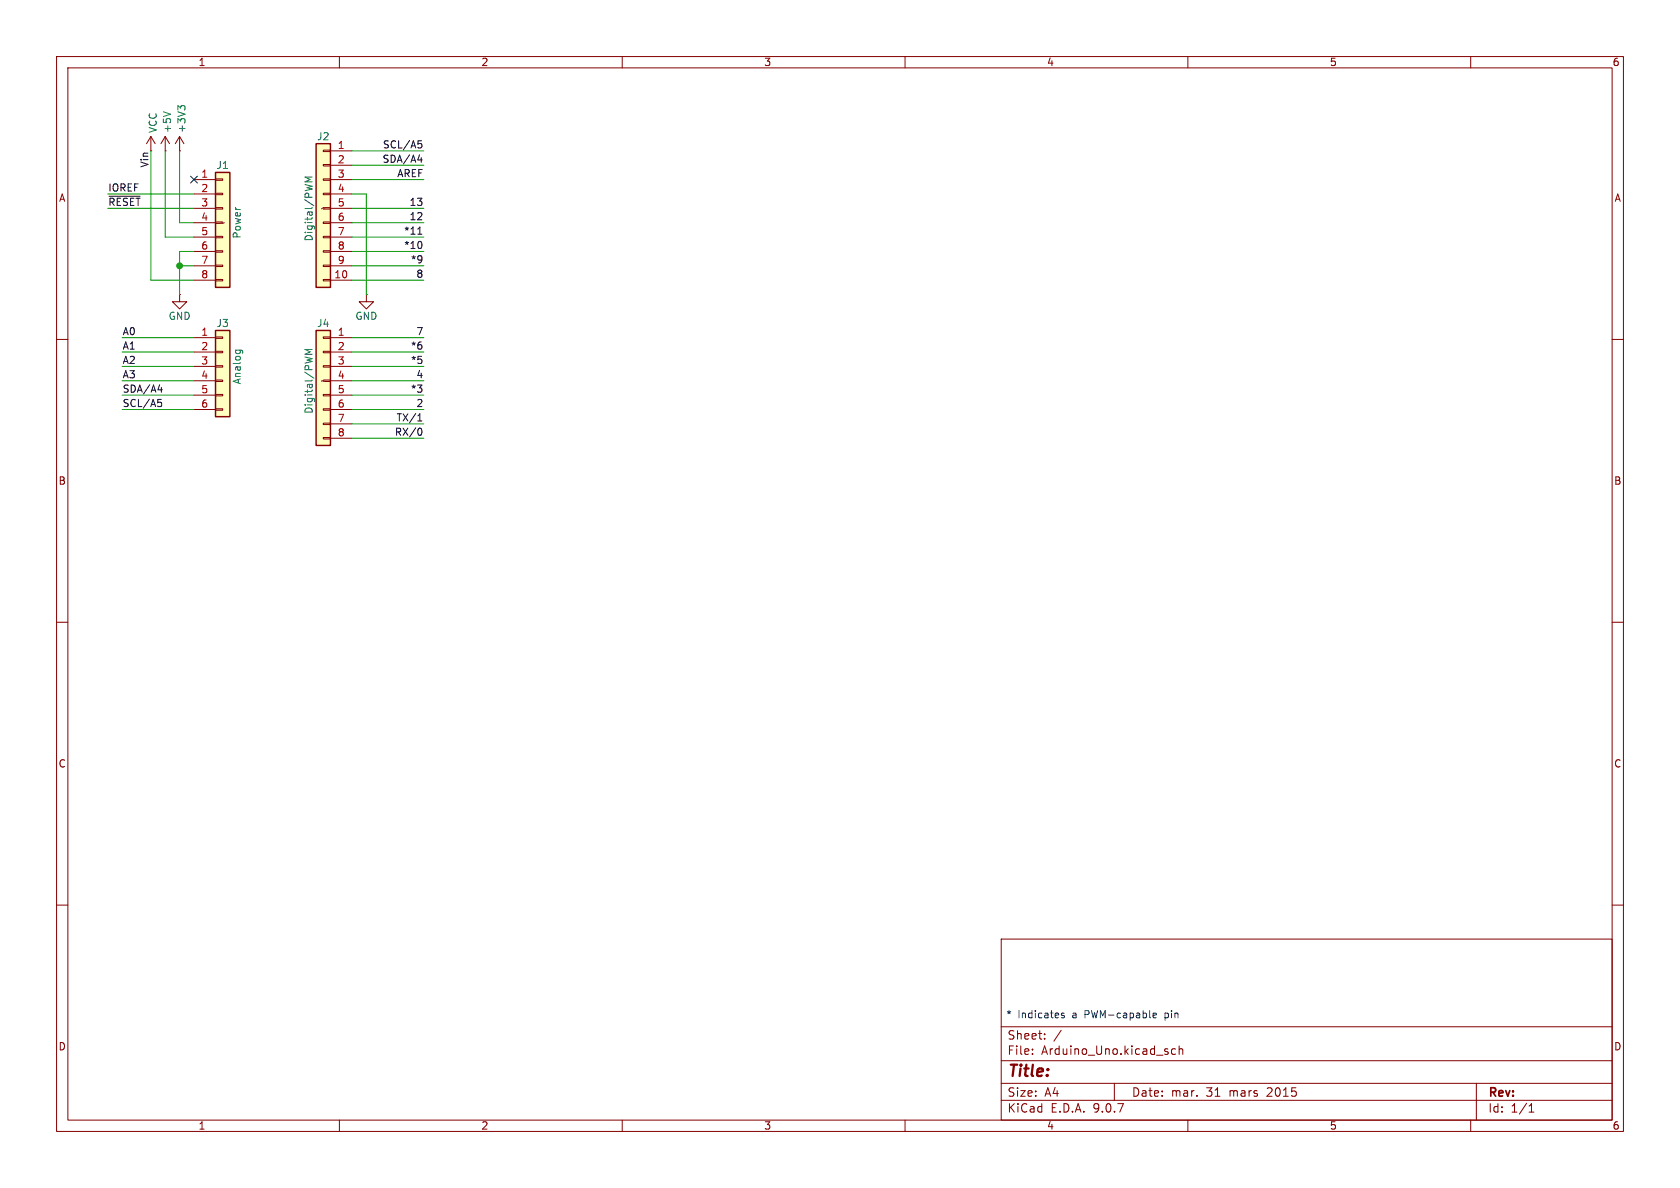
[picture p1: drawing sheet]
<svg xmlns="http://www.w3.org/2000/svg" width="297mm" height="210mm" viewBox="0 0 297 210" stroke-linecap="round" stroke-linejoin="round" font-family="sans-serif">
<g fill="none" stroke="#840000" stroke-width=".18">
<path d="M10 10h277v190h-277zM12 12h273v186h-273zM60 10v2M110 10v2M160 10v2M210 10v2M260 10v2M10 60h2M285 60h2M10 110h2M285 110h2M10 160h2"/>
<path d="M177 166h108v32h-108zM285 160h2M60 198v2M110 198v2M160 198v2M177 194.5h108M177 191.5h108M177 187.5h108M177 181.5h108M182.5 186.3v.1M182.5 185.5v.1M184.7 183.6v.1"/>
<path d="M184.7 182.8v.1M187.6 182.1l-1.3 2M197 191.5v3M207.8 185.5l-.4-.1-.3 .3v.4l.1 .2h.6M208.5 185.5l.2-.1 .3 .1 .1 .9M208.5 184.9v1.5M210 198v2M260 198v2M261 191.5v6.5M270.3 196.6h.9M270.3 195.5l.4-.4v1.5"/>
</g>
<path d="M55.9 58.4h2.5v20.3h-2.5z" fill="#ffffc2"/>
<path d="M55.9 58.4h2.5v20.3h-2.5z" fill="none" stroke="#840000" stroke-width=".25"/>
<g fill="none" stroke="#840000" stroke-width=".18">
<path d="M57.1 59.6h1.3v.2h-1.3zM58.4 59.7h3.8M57.1 62.1h1.3v.3h-1.3zM57.1 64.6h1.3v.3h-1.3zM57.1 67.2h1.3v.2h-1.3zM57.1 69.7h1.3v.3h-1.3zM57.1 72.3h1.3v.2h-1.3zM57.1 74.8h1.3v.3h-1.3zM57.1 77.3h1.3v.3h-1.3zM58.4 62.2h3.8M58.4 64.8h3.8M58.4 67.3h3.8"/>
<path d="M58.4 69.9h3.8M58.4 72.4h3.8M58.4 74.9h3.8M58.4 77.5h3.8"/>
</g>
<path d="M55.2 61.8h-1.3l.9 .4-.9 .4h1.3" fill="none" stroke="#006464" stroke-width=".18"/>
<path d="M38.1 58.4h2.5v15.3h-2.5z" fill="#ffffc2"/>
<path d="M38.1 58.4h2.5v15.3h-2.5z" fill="none" stroke="#840000" stroke-width=".25"/>
<g fill="none" stroke="#840000" stroke-width=".18">
<path d="M26.7 24.1l-.8 1.3M26.7 24.1l.7 1.3M26.7 24.1v2.6M29.2 26.7h.1M29.2 24.1l-.8 1.3M29.2 24.1l.8 1.3M29.2 24.1v2.6M31.7 26.7h.1M31.7 24.1l-.7 1.3M31.7 24.1l.8 1.3M31.7 24.1v2.6M31.7 52.1v1.2h1.3l-1.3 1.3-1.2-1.3h1.2"/>
<path d="M31.7 52.1h.1M34.3 59.7h3.8M38.1 59.6h1.3v.2h-1.3zM64.8 52.1v1.2h1.2l-1.2 1.3-1.3-1.3h1.3M64.8 52.1h.1M34.3 62.2h3.8M34.3 64.8h3.8M34.3 67.3h3.8M34.3 69.9h3.8M34.3 72.4h3.8M38.1 62.1h1.3v.3h-1.3zM38.1 64.6h1.3v.3h-1.3z"/>
<path d="M38.1 67.2h1.3v.2h-1.3zM38.1 69.7h1.3v.3h-1.3zM38.1 72.3h1.3v.2h-1.3z"/>
</g>
<path d="M28.9 19.8l1.2 .4M31.9 19.1l-.5-.4v.8M31.9 18.9l.3-.2h.3l.2 .2M41.6 61.9h1.1l.2 .2M41.7 61.9l-.1 .4M42.4 61.9l.1 .4" fill="none" stroke="#006464" stroke-width=".18"/>
<path d="M55.9 25.4h2.5v25.4h-2.5z" fill="#ffffc2"/>
<path d="M55.9 25.4h2.5v25.4h-2.5z" fill="none" stroke="#840000" stroke-width=".25"/>
<g fill="none" stroke="#840000" stroke-width=".18">
<path d="M57.1 26.5h1.3v.3h-1.3zM57.1 29.1h1.3v.2h-1.3zM57.1 31.6h1.3v.3h-1.3zM57.1 34.2h1.3v.2h-1.3zM57.1 36.7h1.3v.3h-1.3zM57.1 39.2h1.3v.3h-1.3zM58.4 26.7h3.8M58.4 29.2h3.8M58.4 31.8h3.8M58.4 34.3h3.8M58.4 36.8h3.8M58.4 39.4h3.8"/>
<path d="M57.1 41.8h1.3v.2h-1.3zM57.1 44.3h1.3v.3h-1.3zM57.1 46.9h1.3v.2h-1.3zM57.1 49.4h1.3v.3h-1.3zM58.4 41.9h3.8M58.4 44.5h3.8M58.4 47h3.8M58.4 49.5h3.8"/>
</g>
<path d="M55.2 31.3h-1.3l.9 .4-.9 .4h1.3" fill="none" stroke="#006464" stroke-width=".18"/>
<path d="M38.1 30.5h2.5v20.3h-2.5z" fill="#ffffc2"/>
<path d="M38.1 30.5h2.5v20.3h-2.5z" fill="none" stroke="#840000" stroke-width=".25"/>
<g fill="none" stroke="#840000" stroke-width=".18">
<path d="M34.3 31.8h3.8M34.3 34.3h3.8M34.3 36.8h3.8M34.3 39.4h3.8M38.1 31.6h1.3v.3h-1.3zM38.1 34.2h1.3v.2h-1.3zM38.1 36.7h1.3v.3h-1.3zM38.1 39.2h1.3v.3h-1.3zM34.3 41.9h3.8M34.3 44.5h3.8M34.3 47h3.8M34.3 49.5h3.8"/>
<path d="M38.1 41.8h1.3v.2h-1.3zM38.1 44.3h1.3v.3h-1.3zM38.1 46.9h1.3v.2h-1.3zM38.1 49.4h1.3v.3h-1.3z"/>
</g>
<g fill="none" stroke="#0f0f0f" stroke-width=".18">
<path d="M19.3 34.7h5.5M73.9 28.3h.7M73.9 24.9h.6M74 25.4h.3l.3 .2-.1 .4-.5 .2M74.5 27.9v.8M73.9 41.4h.7M74.5 42.9v.8M27.9 70.6h.6M27.9 68.9h.8M28 71.1h.3l.3 .2-.1 .5-.5 .1M28.5 68.5v.8M73.9 74.4h.7"/>
<path d="M74 73.4l.2-.3v1.3M74.2 75.7a.68 .68 0 0 1 .4 .6 .68 .68 0 0 1-.4 .7"/>
</g>
<g fill="none" stroke="#009600" stroke-width=".18">
<path d="M19 36.8h15.3M19 34.3h15.3M26.7 26.7v22.8h7.6M29.2 26.7v15.2h5.1M31.7 26.7v12.7h2.6M62.2 36.8h12.7M62.2 29.2h12.7M62.2 26.7h12.7M62.2 31.8h12.7M62.2 34.3h2.6v17.8M62.2 39.4h12.7M21.6 59.7h12.7"/>
<path d="M31.7 47h2.6M34.3 44.5h-2.6v7.6M62.2 44.5h12.7M62.2 47h12.7M62.2 41.9h12.7M62.2 49.5h12.7M62.2 59.7h12.7M21.6 72.4h12.7M21.6 67.3h12.7M21.6 69.9h12.7M21.6 62.2h12.7M21.6 64.8h12.7"/>
<path d="M62.2 72.4h12.7M62.2 67.3h12.7M62.2 69.9h12.7M62.2 62.2h12.7M62.2 77.5h12.7M62.2 74.9h12.7M62.2 64.8h12.7"/>
</g>
<path d="M33.7 31.1l1.2 1.3M34.9 31.1l-1.2 1.3" fill="none" stroke="#000084" stroke-width=".18"/>
<path d="M188.1 179.1h-.3l-.2 .2 .1 .1 .4 .2v.3h-.5M203.8 179.5l.6-.1v-.3h-.4l-.2 .2 .1 .6h.5" fill="none" stroke="#0000c2" stroke-width=".18"/>
<circle cx="31.8" cy="47" r=".51" fill="#009600" stroke="#009600" stroke-width=".18"/>
<text font-size="2.8" fill="#840000" x="178" y="190.9">Title:</text>
<g font-size="2.1" fill="#840000">
<text x="178" y="184">Sheet:</text>
<text x="178" y="186.7">File:</text>
<text x="184.1" y="186.7">Arduino_Uno.kicad_sch</text>
<text x="178" y="196.9">KiCad</text>
<text x="178" y="194.1">Size:</text>
<text x="184.7" y="194.1">A4</text>
<text x="185.7" y="196.9">E.D.A.</text>
<text x="193.3" y="196.9">9.0.7</text>
<text x="200" y="194.1">Date:</text>
<text x="207" y="194.1">mar.</text>
<text x="213.3" y="194.1">31</text>
<text x="217.5" y="194.1">mars</text>
<text x="224.3" y="194.1">2015</text>
<text x="263" y="194.3">Rev:</text>
<text x="263" y="196.9">Id:</text>
<text x="267.1" y="196.9">1/1</text>
</g>
<g font-size="1.8" fill="#840000">
<text x="35" y="11.9">1</text>
<text x="85" y="11.9">2</text>
<text x="135" y="11.9">3</text>
<text x="185" y="11.9">4</text>
<text x="235" y="11.9">5</text>
<text x="285" y="11.9">6</text>
<text x="10.3" y="35.9">A</text>
<text x="285.3" y="35.9">A</text>
<text x="10.3" y="85.9">B</text>
<text x="285.3" y="85.9">B</text>
<text x="10.3" y="135.9">C</text>
<text x="285.3" y="135.9">C</text>
<text x="10.3" y="185.9">D</text>
<text x="285.3" y="185.9">D</text>
<text x="35" y="199.9">1</text>
<text x="85" y="199.9">2</text>
<text x="135" y="199.9">3</text>
<text x="185" y="199.9">4</text>
<text x="235" y="199.9">5</text>
<text x="285" y="199.9">6</text>
</g>
<g font-size="1.8" fill="#006464">
<text x="27.9" y="23.6" transform="rotate(-90 27.9 23.6)">VCC</text>
<text x="30.4" y="23.6" transform="rotate(-90 30.4 23.6)">+5V</text>
<text x="33" y="23.6" transform="rotate(-90 33 23.6)">+3V3</text>
<text x="56" y="25">J2</text>
<text x="38.2" y="30.1">J1</text>
<text x="42.8" y="42.3" transform="rotate(-90 42.8 42.3)">Power</text>
<text x="55.5" y="42.8" transform="rotate(-90 55.5 42.8)">Digital/PWM</text>
<text x="29.7" y="56.7">GND</text>
<text x="38.2" y="58">J3</text>
<text x="56" y="58">J4</text>
<text x="62.7" y="56.7">GND</text>
<text x="42.8" y="68" transform="rotate(-90 42.8 68)">Analog</text>
<text x="55.5" y="73.2" transform="rotate(-90 55.5 73.2)">Digital/PWM</text>
</g>
<g font-size="1.8" fill="#0f0f0f">
<text x="26.3" y="29.7" transform="rotate(-90 26.3 29.7)">Vin</text>
<text x="67.5" y="28.9">SDA/A4</text>
<text x="67.6" y="26.3">SCL/A5</text>
<text x="19" y="33.9">IOREF</text>
<text x="70.1" y="31.4">AREF</text>
<text x="19" y="36.5">~{RESET}</text>
<text x="71.3" y="41.6">*11</text>
<text x="72.3" y="39">12</text>
<text x="72.3" y="36.5">13</text>
<text x="71.3" y="44.1">*10</text>
<text x="72.5" y="46.6">*9</text>
<text x="73.5" y="49.2">8</text>
<text x="21.6" y="59.3">A0</text>
<text x="73.5" y="59.3">7</text>
<text x="21.6" y="64.4">A2</text>
<text x="21.6" y="61.9">A1</text>
<text x="72.5" y="64.4">*5</text>
<text x="72.5" y="61.9">*6</text>
<text x="21.6" y="67">A3</text>
<text x="21.6" y="69.5">SDA/A4</text>
<text x="72.5" y="69.5">*3</text>
<text x="73.5" y="67">4</text>
<text x="21.6" y="72">SCL/A5</text>
<text x="69.7" y="77.1">RX/0</text>
<text x="70" y="74.6">TX/1</text>
<text x="73.5" y="72">2</text>
</g>
<g font-size="1.8" fill="#a90000">
<text x="59.6" y="26.4">1</text>
<text x="59.6" y="29">2</text>
<text x="35.5" y="31.5">1</text>
<text x="35.5" y="34">2</text>
<text x="59.6" y="31.5">3</text>
<text x="59.6" y="34">4</text>
<text x="35.5" y="36.6">3</text>
<text x="35.5" y="39.1">4</text>
<text x="35.5" y="41.7">5</text>
<text x="59.6" y="36.6">5</text>
<text x="59.6" y="39.1">6</text>
<text x="59.6" y="41.7">7</text>
<text x="35.5" y="44.2">6</text>
<text x="35.5" y="46.7">7</text>
<text x="59.6" y="44.2">8</text>
<text x="59.6" y="46.7">9</text>
<text x="35.5" y="49.3">8</text>
<text x="59" y="49.3">10</text>
<text x="35.5" y="59.4">1</text>
<text x="59.6" y="59.4">1</text>
<text x="35.5" y="62">2</text>
<text x="35.5" y="64.5">3</text>
<text x="59.6" y="62">2</text>
<text x="59.6" y="64.5">3</text>
<text x="35.5" y="67.1">4</text>
<text x="35.5" y="69.6">5</text>
<text x="59.6" y="67.1">4</text>
<text x="59.6" y="69.6">5</text>
<text x="35.5" y="72.1">6</text>
<text x="59.6" y="72.1">6</text>
<text x="59.6" y="74.7">7</text>
<text x="59.6" y="77.2">8</text>
</g>
<g font-size="1.8" fill="#840084">
<text x="38.8" y="40.2">~</text>
<text x="56.6" y="37.7">~</text>
<text x="56.6" y="68.2">~</text>
</g>
<g font-size="1.8" fill="#0000c2">
<text x="177.8" y="180.1">*</text>
<text x="179.9" y="180.1">Indicates</text>
<text x="189.7" y="180.1">a</text>
<text x="192" y="180.1">PWM-capable</text>
<text x="206.4" y="180.1">pin</text>
</g>
</svg>
